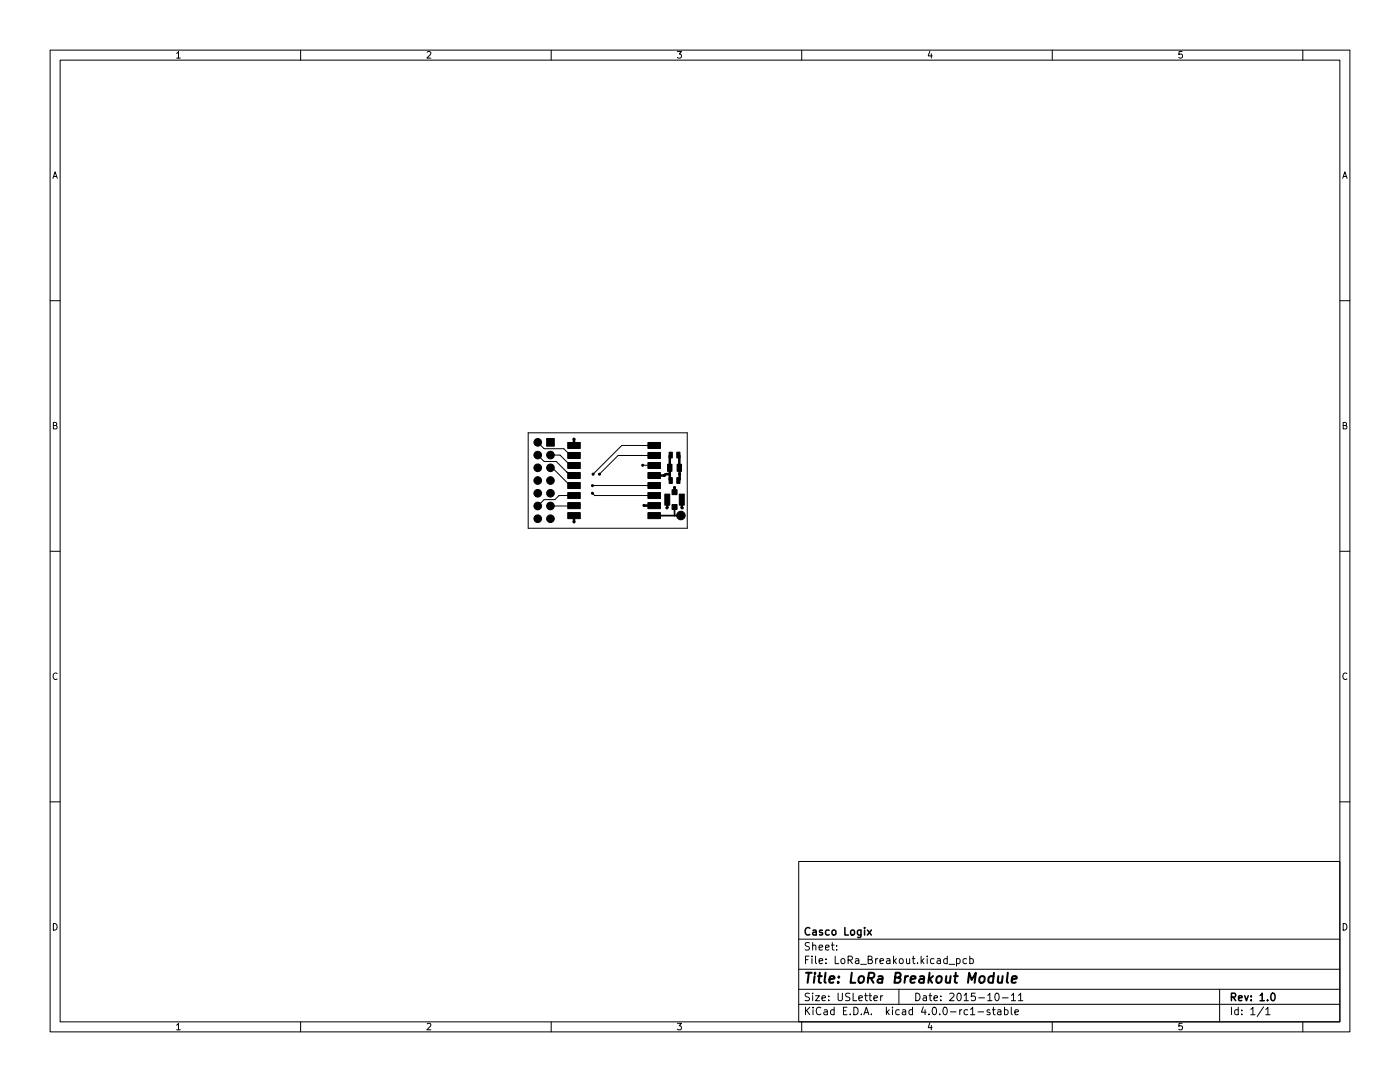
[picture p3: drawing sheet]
<svg xmlns="http://www.w3.org/2000/svg" width="279mm" height="216mm" viewBox="0 0 279 216" stroke-linecap="round" stroke-linejoin="round" font-family="sans-serif">
<g fill="none" stroke="#000" stroke-width=".2">
<path d="M10 10h259.4v195.9h-259.4zM12 12h255.4v191.9h-255.4zM60 10v2M110 10v2M160 10v2M210 10v2M260 10v2M10 60h2M267.4 60h2M105.4 86.4h31.8v19h-31.8zM107.3 88.3l1.3 1.2h3.9l1.4 1.4h.7M107.3 90.8l1.3 1.3h2.4l2.8 2.8h.8"/>
<path d="M109.9 93.3h.3l3.6 3.6h.8M109.9 90.8h1.9l2 2.1h.8M113.2 94.2h.1M114.6 88.9h.1M114.6 98.9h-3l-.9 .8h-2.1l-1.3 1.3M118.2 98.4l.5 .5h11.9M118.3 96.9h12.3M118.3 96.9h-.1M128.3 92.8l2.3 .1M130.6 90.9h-7.2l-3.8 3.7M130.6 88.9h-6.5l-5.7 5.7M10 110h2"/>
<path d="M114.6 102.9h.1M114.6 100.9l-4.7 .1M134.6 102.9h.1M135.9 102.9h.1M267.4 110h2M10 160h2M267.4 160h2M159.4 171.9h108v32h-108zM159.4 197.4h108M159.4 193.4h108M159.4 187.4h108M167 189.4v.2"/>
<path d="M167 188.7v.1M174.4 199.2l.7-.2-.1-.3h-.4l-.2 .2 .1 .7h.5M175.8 198.7v1M176.2 198.7l-.4 .3M179.4 197.4v3M189.4 192.4h1.1M190.9 191.4l.4-.1 .3 .3-.1 .6h-.6M190.9 191.3v1.5M192.9 191.4l-.4-.1-.3 .3 .1 .6h.6M193.5 191.4l.5-.1 .3 .3-.2 .6h-.6M193.5 190.8v1.5M198.8 198.2h.1a.8 .8 0 0 1 .5 .7 .8 .8 0 0 1-.5 .8 1 1 0 0 1-.1-1.5z"/>
<path d="M200 199.1h1.2M201.8 198.6l.5-.4v1.5M201.8 199.7h.9M203.3 198.6l.4-.4v1.5M203.3 199.7h.8M243.4 197.4v6.5M60 203.9v2M110 203.9v2M159.4 200.4h108M160 203.9v2M193.7 202.5h.8M195.2 201.9h1.1"/>
<path d="M197.5 201.5h-.3l-.2 .2v.2l.5 .1v.4h-.5M198 201.5h.6M198.3 201v1.3l.3 .2M199.1 201.5h.6l.1 1M199.8 201.8l-.5 .1-.3 .2 .3 .4 .5-.1M200.5 201.5h.4l.3 .3-.2 .6h-.5M200.5 201v1.5M201.8 201v1.3l.2 .2M202.5 202l.8-.2-.1-.3h-.4l-.3 .2 .1 .7h.6M210 203.9v2M252.2 200.9l-1.3 1.9M252.6 201.4l.4-.4v1.5"/>
<path d="M252.6 202.5h.9M260 203.9v2"/>
</g>
<path d="M173.1 185.6l.8 1M173.9 185.6l-.8 1M253.8 198.2h.2a.8 .8 0 0 1 .5 .7 .8 .8 0 0 1-.5 .8 1 1 0 0 1-.2-1.5z" fill="none" stroke="#000" stroke-width=".3"/>
<path d="M199.2 194.8v1.2a.57 .57 0 0 0 .8-.1M200.1 194.8l-.2 1.3M201.1 194.1l-.2 1.7 .3 .3M201.9 195.4l1-.2v-.3h-.8l-.2 .9 .2 .3 .6-.1" fill="none" stroke="#000" stroke-width=".4"/>
<g fill="#000" stroke="#000" stroke-width=".2">
<path d="M109.1 87.5h1.5v1.5h-1.5zM113.3 88.3h2.5v1.2h-2.5zM113.3 90.3h2.5v1.2h-2.5zM113.3 92.3h2.5v1.2h-2.5zM113.3 94.3h2.5v1.2h-2.5zM113.3 96.3h2.5v1.2h-2.5zM113.3 98.3h2.5v1.2h-2.5zM129.3 98.3h2.5v1.2h-2.5zM129.3 96.3h2.5v1.2h-2.5zM129.3 94.3h2.5v1.2h-2.5zM129.3 92.3h2.5v1.2h-2.5zM129.3 90.3h2.5v1.2h-2.5z"/>
<path d="M129.3 88.3h2.5v1.2h-2.5zM133.2 92.6h.9v1.4h-.9zM133.5 95.3h.7v1.2h-.7zM133.5 90.2h.7v1.2h-.7zM134.1 97.7h1v1h-1zM135.1 95.3h.6v1.2h-.6zM135.1 90.2h.6v1.2h-.6zM135.1 92.6h.9v1.4h-.9zM113.3 100.3h2.5v1.2h-2.5zM113.3 102.3h2.5v1.2h-2.5zM129.3 102.3h2.5v1.2h-2.5zM129.3 100.3h2.5v1.2h-2.5z"/>
<path d="M132.7 98.6h1v2.2h-1zM134.1 100.7h1v1h-1zM135.6 98.6h1v2.2h-1z"/>
<circle cx="107.3" cy="98.4" r=".76"/>
<circle cx="107.3" cy="93.3" r=".76"/>
<circle cx="107.3" cy="95.9" r=".76"/>
<circle cx="107.3" cy="90.8" r=".76"/>
<circle cx="107.3" cy="88.3" r=".76"/>
<circle cx="109.9" cy="95.9" r=".76"/>
<circle cx="109.9" cy="98.4" r=".76"/>
<circle cx="109.9" cy="90.8" r=".76"/>
<circle cx="109.9" cy="93.3" r=".76"/>
<circle cx="114.6" cy="87.6" r=".2"/>
<circle cx="118.2" cy="96.9" r=".2"/>
<circle cx="118.2" cy="98.4" r=".2"/>
<circle cx="118.4" cy="94.6" r=".2"/>
<circle cx="119.6" cy="94.6" r=".2"/>
<circle cx="128.3" cy="92.8" r=".2"/>
<circle cx="132.6" cy="94.9" r=".2"/>
<circle cx="134.6" cy="97.3" r=".2"/>
<circle cx="135.6" cy="94.6" r=".2"/>
<circle cx="107.3" cy="101" r=".76"/>
<circle cx="107.3" cy="103.5" r=".76"/>
<circle cx="109.9" cy="103.5" r=".76"/>
<circle cx="109.9" cy="101" r=".76"/>
<circle cx="114.6" cy="104.1" r=".2"/>
<circle cx="128.5" cy="100.8" r=".2"/>
<circle cx="133.1" cy="101.3" r=".2"/>
<circle cx="135.9" cy="102.9" r=".85"/>
<circle cx="136.1" cy="101.3" r=".2"/>
</g>
<path d="M114.6 87.6h.1M114.6 87.6v1.3M133.2 99.7l-.1 1.6M133.5 93.3h.2M133.7 94.6h-.9l-.2 .3h-2M133.9 90.8l-.2 .2v4.7l.2 .2M134.6 97.3v.9M135.4 90.8l.2 .2v2.4v2.2l-.2 .3M136.1 99.7v1.6M114.6 102.9v1.2M114.6 104.1h.1M128.5 100.8l2.1 .1" fill="none" stroke="#000" stroke-width=".51"/>
<path d="M130.6 102.9h5.3M134.6 101.2v1.7" fill="none" stroke="#000" stroke-width=".34"/>
<text font-size="2.8" x="160.4" y="196.2">Title: LoRa Breakout Module</text>
<g font-size="2.1">
<text x="160.4" y="189.7">Sheet:</text>
<text x="160.4" y="186.7">Casco Logix</text>
<text x="160.4" y="192.4">File: LoRa_Breakout.kicad_pcb</text>
<text x="160.4" y="202.5">KiCad E.D.A. kicad 4.0.0-rc1-stable</text>
<text x="160.4" y="199.7">Size: USLetter</text>
<text x="182.4" y="199.7">Date: 2015-10-11</text>
<text x="245.4" y="199.7">Rev: 1.0</text>
<text x="245.4" y="202.5">Id: 1/1</text>
</g>
<g font-size="1.8">
<text x="35" y="11.6">1</text>
<text x="85" y="11.6">2</text>
<text x="135" y="11.6">3</text>
<text x="185" y="11.6">4</text>
<text x="235" y="11.6">5</text>
<text x="10.3" y="35.6">A</text>
<text x="267.7" y="35.6">A</text>
<text x="10.3" y="85.7">B</text>
<text x="267.7" y="85.7">B</text>
<text x="10.3" y="135.6">C</text>
<text x="267.7" y="135.6">C</text>
<text x="10.3" y="185.7">D</text>
<text x="267.7" y="185.7">D</text>
<text x="35" y="205.6">1</text>
<text x="85" y="205.6">2</text>
<text x="135" y="205.6">3</text>
<text x="185" y="205.6">4</text>
<text x="235" y="205.6">5</text>
</g>
</svg>
